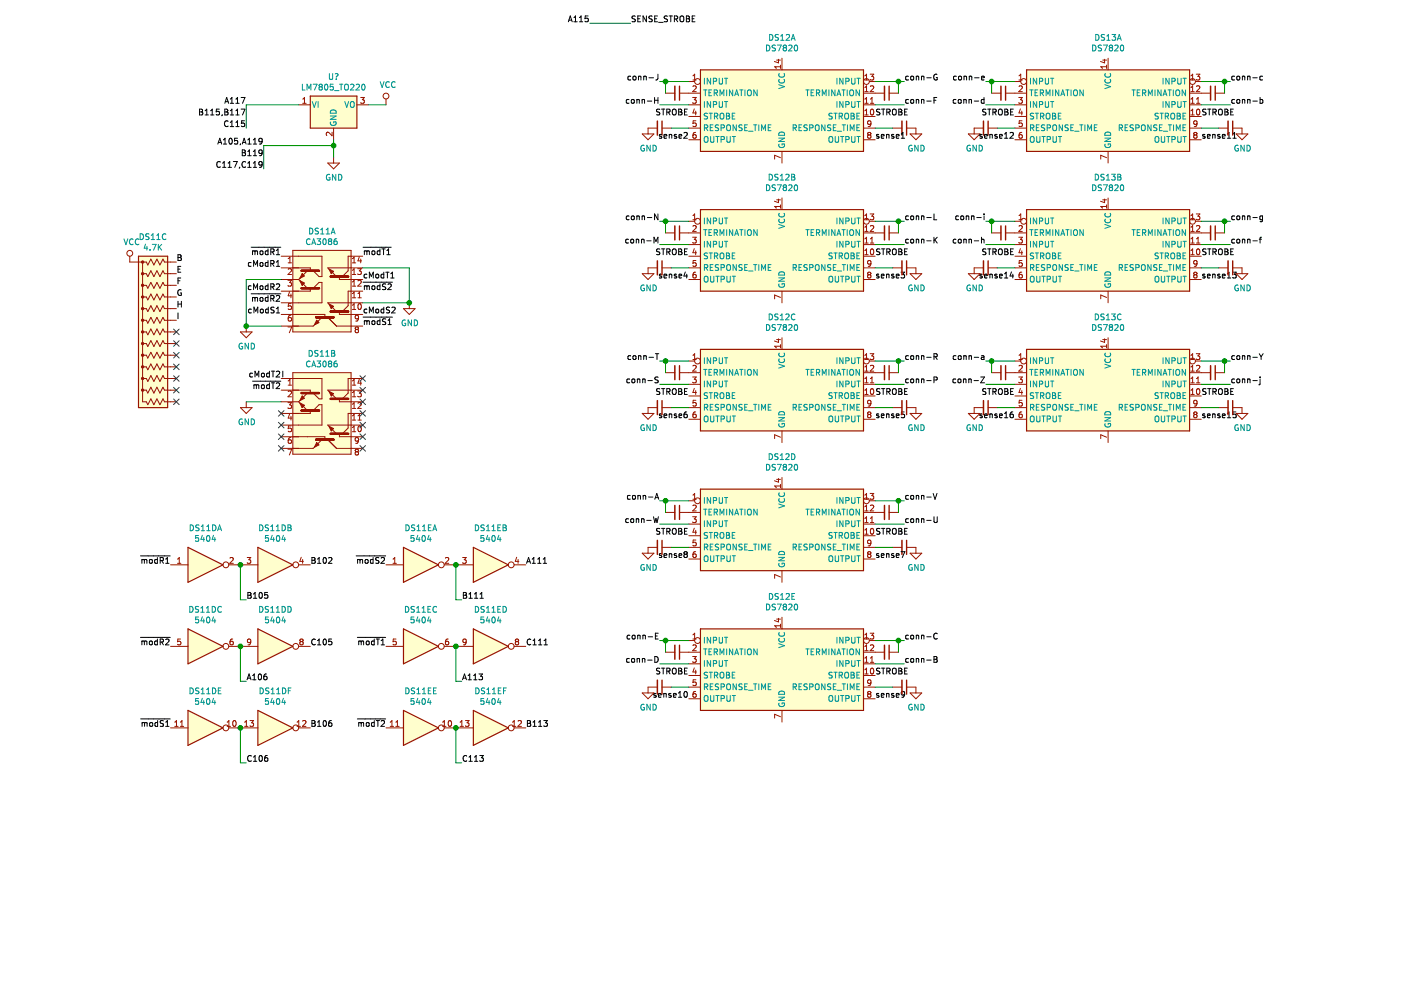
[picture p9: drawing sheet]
EESchema Schematic File Version 4
LIBS:schematic-cache
EELAYER 26 0
EELAYER END
$Descr USLetter 11000 8500
encoding utf-8
Sheet 9 9
Title ""
Date ""
Rev ""
Comp ""
Comment1 ""
Comment2 ""
Comment3 ""
Comment4 ""
$EndDescr
$Comp
L 74xx:74LS04 DS11D
U 1 1
P 1250 4850
F 0 "DS11D" H 1250 5167 50  0000 C CNN
F 1 "5404" H 1250 5076 50  0000 C CNN
F 2 "" H 1250 4850 50  0001 C CNN
F 3 "http://www.ti.com/lit/gpn/sn74LS04" H 1250 4850 50  0001 C CNN
	1    1250 4850
	1    0    0    -1  
$EndComp
$Comp
L 74xx:74LS04 DS11D
U 2 1
P 1850 4850
F 0 "DS11D" H 1850 5167 50  0000 C CNN
F 1 "5404" H 1850 5076 50  0000 C CNN
F 2 "" H 1850 4850 50  0001 C CNN
F 3 "http://www.ti.com/lit/gpn/sn74LS04" H 1850 4850 50  0001 C CNN
	2    1850 4850
	1    0    0    -1  
$EndComp
$Comp
L 74xx:74LS04 DS11D
U 3 1
P 1250 5550
F 0 "DS11D" H 1250 5867 50  0000 C CNN
F 1 "5404" H 1250 5776 50  0000 C CNN
F 2 "" H 1250 5550 50  0001 C CNN
F 3 "http://www.ti.com/lit/gpn/sn74LS04" H 1250 5550 50  0001 C CNN
	3    1250 5550
	1    0    0    -1  
$EndComp
$Comp
L 74xx:74LS04 DS11D
U 4 1
P 1850 5550
F 0 "DS11D" H 1850 5867 50  0000 C CNN
F 1 "5404" H 1850 5776 50  0000 C CNN
F 2 "" H 1850 5550 50  0001 C CNN
F 3 "http://www.ti.com/lit/gpn/sn74LS04" H 1850 5550 50  0001 C CNN
	4    1850 5550
	1    0    0    -1  
$EndComp
$Comp
L 74xx:74LS04 DS11D
U 5 1
P 1250 6250
F 0 "DS11D" H 1250 6567 50  0000 C CNN
F 1 "5404" H 1250 6476 50  0000 C CNN
F 2 "" H 1250 6250 50  0001 C CNN
F 3 "http://www.ti.com/lit/gpn/sn74LS04" H 1250 6250 50  0001 C CNN
	5    1250 6250
	1    0    0    -1  
$EndComp
$Comp
L 74xx:74LS04 DS11D
U 6 1
P 1850 6250
F 0 "DS11D" H 1850 6567 50  0000 C CNN
F 1 "5404" H 1850 6476 50  0000 C CNN
F 2 "" H 1850 6250 50  0001 C CNN
F 3 "http://www.ti.com/lit/gpn/sn74LS04" H 1850 6250 50  0001 C CNN
	6    1850 6250
	1    0    0    -1  
$EndComp
$Comp
L schematic-rescue:CA3086-ken-library DS11A
U 1 1
P 2300 2400
F 0 "DS11A" H 2250 2815 50  0000 C CNN
F 1 "CA3086" H 2250 2724 50  0000 C CNN
F 2 "" V 2150 2150 50  0001 C CIN
F 3 "~" V 2150 2300 50  0001 L CNN
	1    2300 2400
	1    0    0    -1  
$EndComp
$Comp
L schematic-rescue:CA3086-ken-library DS11B
U 1 1
P 2300 3450
F 0 "DS11B" H 2250 3865 50  0000 C CNN
F 1 "CA3086" H 2250 3774 50  0000 C CNN
F 2 "" V 2150 3200 50  0001 C CIN
F 3 "~" V 2150 3350 50  0001 L CNN
	1    2300 3450
	1    0    0    -1  
$EndComp
$Comp
L Device:R_Network13_US DS3A?
U 1 1
P 800 2850
AR Path="/5C3C84BC/5C5F8D77" Ref="DS3A?"  Part="1" 
AR Path="/5C5F5748/5C5F8D77" Ref="DS11C"  Part="1" 
F 0 "DS11C" V -17 2850 50  0000 C CNN
F 1 "4.7K" V 74  2850 50  0000 C CNN
F 2 "Resistor_THT:R_Array_SIP14" V 1575 2850 50  0001 C CNN
F 3 "http://www.vishay.com/docs/31509/csc.pdf" H 800 2850 50  0001 C CNN
	1    800  2850
	0    -1   1    0   
$EndComp
$Comp
L power:VCC #PWR?
U 1 1
P 600 2250
F 0 "#PWR?" H 600 2100 50  0001 C CNN
F 1 "VCC" H 617 2423 50  0000 C CNN
F 2 "" H 600 2250 50  0001 C CNN
F 3 "" H 600 2250 50  0001 C CNN
	1    600  2250
	1    0    0    -1  
$EndComp
Text Label 1000 2250 0    50   ~ 0
B
Text Label 1000 2350 0    50   ~ 0
E
Text Label 1000 2450 0    50   ~ 0
F
Text Label 1000 2550 0    50   ~ 0
G
Text Label 1000 2650 0    50   ~ 0
H
Text Label 1000 2750 0    50   ~ 0
I
$Comp
L 74xx:74LS04 DS11E
U 1 1
P 3100 4850
F 0 "DS11E" H 3100 5167 50  0000 C CNN
F 1 "5404" H 3100 5076 50  0000 C CNN
F 2 "" H 3100 4850 50  0001 C CNN
F 3 "http://www.ti.com/lit/gpn/sn74LS04" H 3100 4850 50  0001 C CNN
	1    3100 4850
	1    0    0    -1  
$EndComp
$Comp
L 74xx:74LS04 DS11E
U 2 1
P 3700 4850
F 0 "DS11E" H 3700 5167 50  0000 C CNN
F 1 "5404" H 3700 5076 50  0000 C CNN
F 2 "" H 3700 4850 50  0001 C CNN
F 3 "http://www.ti.com/lit/gpn/sn74LS04" H 3700 4850 50  0001 C CNN
	2    3700 4850
	1    0    0    -1  
$EndComp
$Comp
L 74xx:74LS04 DS11E
U 3 1
P 3100 5550
F 0 "DS11E" H 3100 5867 50  0000 C CNN
F 1 "5404" H 3100 5776 50  0000 C CNN
F 2 "" H 3100 5550 50  0001 C CNN
F 3 "http://www.ti.com/lit/gpn/sn74LS04" H 3100 5550 50  0001 C CNN
	3    3100 5550
	1    0    0    -1  
$EndComp
$Comp
L 74xx:74LS04 DS11E
U 4 1
P 3700 5550
F 0 "DS11E" H 3700 5867 50  0000 C CNN
F 1 "5404" H 3700 5776 50  0000 C CNN
F 2 "" H 3700 5550 50  0001 C CNN
F 3 "http://www.ti.com/lit/gpn/sn74LS04" H 3700 5550 50  0001 C CNN
	4    3700 5550
	1    0    0    -1  
$EndComp
$Comp
L 74xx:74LS04 DS11E
U 5 1
P 3100 6250
F 0 "DS11E" H 3100 6567 50  0000 C CNN
F 1 "5404" H 3100 6476 50  0000 C CNN
F 2 "" H 3100 6250 50  0001 C CNN
F 3 "http://www.ti.com/lit/gpn/sn74LS04" H 3100 6250 50  0001 C CNN
	5    3100 6250
	1    0    0    -1  
$EndComp
$Comp
L 74xx:74LS04 DS11E
U 6 1
P 3700 6250
F 0 "DS11E" H 3700 6567 50  0000 C CNN
F 1 "5404" H 3700 6476 50  0000 C CNN
F 2 "" H 3700 6250 50  0001 C CNN
F 3 "http://www.ti.com/lit/gpn/sn74LS04" H 3700 6250 50  0001 C CNN
	6    3700 6250
	1    0    0    -1  
$EndComp
$Comp
L Interface_LineDriver:DS7820 DS12A
U 1 1
P 6200 900
F 0 "DS12A" H 6200 1478 50  0000 C CNN
F 1 "DS7820" H 6200 1387 50  0000 C CNN
F 2 "Package_DIP:DIP-14_W7.62mm" H 6200 300 50  0001 C CNN
F 3 "http://pdf1.alldatasheet.com/datasheet-pdf/view/942427/NSC/DS7820.html" H 3950 1180 50  0001 C CNN
	1    6200 900 
	1    0    0    -1  
$EndComp
$Comp
L Interface_LineDriver:DS7820 DS12B
U 1 1
P 6200 2100
F 0 "DS12B" H 6200 2678 50  0000 C CNN
F 1 "DS7820" H 6200 2587 50  0000 C CNN
F 2 "Package_DIP:DIP-14_W7.62mm" H 6200 1500 50  0001 C CNN
F 3 "http://pdf1.alldatasheet.com/datasheet-pdf/view/942427/NSC/DS7820.html" H 3950 2380 50  0001 C CNN
	1    6200 2100
	1    0    0    -1  
$EndComp
$Comp
L Interface_LineDriver:DS7820 DS12C
U 1 1
P 6200 3300
F 0 "DS12C" H 6200 3878 50  0000 C CNN
F 1 "DS7820" H 6200 3787 50  0000 C CNN
F 2 "Package_DIP:DIP-14_W7.62mm" H 6200 2700 50  0001 C CNN
F 3 "http://pdf1.alldatasheet.com/datasheet-pdf/view/942427/NSC/DS7820.html" H 3950 3580 50  0001 C CNN
	1    6200 3300
	1    0    0    -1  
$EndComp
$Comp
L Interface_LineDriver:DS7820 DS12D
U 1 1
P 6200 4500
F 0 "DS12D" H 6200 5078 50  0000 C CNN
F 1 "DS7820" H 6200 4987 50  0000 C CNN
F 2 "Package_DIP:DIP-14_W7.62mm" H 6200 3900 50  0001 C CNN
F 3 "http://pdf1.alldatasheet.com/datasheet-pdf/view/942427/NSC/DS7820.html" H 3950 4780 50  0001 C CNN
	1    6200 4500
	1    0    0    -1  
$EndComp
$Comp
L Interface_LineDriver:DS7820 DS12E
U 1 1
P 6200 5700
F 0 "DS12E" H 6200 6278 50  0000 C CNN
F 1 "DS7820" H 6200 6187 50  0000 C CNN
F 2 "Package_DIP:DIP-14_W7.62mm" H 6200 5100 50  0001 C CNN
F 3 "http://pdf1.alldatasheet.com/datasheet-pdf/view/942427/NSC/DS7820.html" H 3950 5980 50  0001 C CNN
	1    6200 5700
	1    0    0    -1  
$EndComp
$Comp
L Interface_LineDriver:DS7820 DS13A
U 1 1
P 9000 900
F 0 "DS13A" H 9000 1478 50  0000 C CNN
F 1 "DS7820" H 9000 1387 50  0000 C CNN
F 2 "Package_DIP:DIP-14_W7.62mm" H 9000 300 50  0001 C CNN
F 3 "http://pdf1.alldatasheet.com/datasheet-pdf/view/942427/NSC/DS7820.html" H 6750 1180 50  0001 C CNN
	1    9000 900 
	1    0    0    -1  
$EndComp
$Comp
L Interface_LineDriver:DS7820 DS13B
U 1 1
P 9000 2100
F 0 "DS13B" H 9000 2678 50  0000 C CNN
F 1 "DS7820" H 9000 2587 50  0000 C CNN
F 2 "Package_DIP:DIP-14_W7.62mm" H 9000 1500 50  0001 C CNN
F 3 "http://pdf1.alldatasheet.com/datasheet-pdf/view/942427/NSC/DS7820.html" H 6750 2380 50  0001 C CNN
	1    9000 2100
	1    0    0    -1  
$EndComp
$Comp
L Interface_LineDriver:DS7820 DS13C
U 1 1
P 9000 3300
F 0 "DS13C" H 9000 3878 50  0000 C CNN
F 1 "DS7820" H 9000 3787 50  0000 C CNN
F 2 "Package_DIP:DIP-14_W7.62mm" H 9000 2700 50  0001 C CNN
F 3 "http://pdf1.alldatasheet.com/datasheet-pdf/view/942427/NSC/DS7820.html" H 6750 3580 50  0001 C CNN
	1    9000 3300
	1    0    0    -1  
$EndComp
$Comp
L power:GND #PWR?
U 1 1
P 1600 3450
F 0 "#PWR?" H 1600 3200 50  0001 C CNN
F 1 "GND" H 1605 3277 50  0000 C CNN
F 2 "" H 1600 3450 50  0001 C CNN
F 3 "" H 1600 3450 50  0001 C CNN
	1    1600 3450
	1    0    0    -1  
$EndComp
Wire Wire Line
	1600 3450 1900 3450
$Comp
L power:GND #PWR?
U 1 1
P 1600 2800
F 0 "#PWR?" H 1600 2550 50  0001 C CNN
F 1 "GND" H 1605 2627 50  0000 C CNN
F 2 "" H 1600 2800 50  0001 C CNN
F 3 "" H 1600 2800 50  0001 C CNN
	1    1600 2800
	1    0    0    -1  
$EndComp
Wire Wire Line
	1600 2800 1900 2800
Wire Wire Line
	1600 2800 1600 2400
Wire Wire Line
	1600 2400 1900 2400
Connection ~ 1600 2800
$Comp
L power:GND #PWR?
U 1 1
P 3000 2600
F 0 "#PWR?" H 3000 2350 50  0001 C CNN
F 1 "GND" H 3005 2427 50  0000 C CNN
F 2 "" H 3000 2600 50  0001 C CNN
F 3 "" H 3000 2600 50  0001 C CNN
	1    3000 2600
	1    0    0    -1  
$EndComp
Wire Wire Line
	2600 2600 3000 2600
Wire Wire Line
	3000 2600 3000 2300
Wire Wire Line
	3000 2300 2600 2300
Connection ~ 3000 2600
$Comp
L Device:C_Small C?
U 1 1
P 5300 800
F 0 "C?" V 5071 800 50  0001 C CNN
F 1 "C_Small" V 5162 800 50  0001 C CNN
F 2 "" H 5300 800 50  0001 C CNN
F 3 "~" H 5300 800 50  0001 C CNN
	1    5300 800 
	0    1    1    0   
$EndComp
$Comp
L Device:C_Small C?
U 1 1
P 7100 800
F 0 "C?" V 6871 800 50  0001 C CNN
F 1 "C_Small" V 6962 800 50  0001 C CNN
F 2 "" H 7100 800 50  0001 C CNN
F 3 "~" H 7100 800 50  0001 C CNN
	1    7100 800 
	0    1    1    0   
$EndComp
$Comp
L Device:C_Small C?
U 1 1
P 5150 1100
F 0 "C?" V 4921 1100 50  0001 C CNN
F 1 "C_Small" V 5012 1100 50  0001 C CNN
F 2 "" H 5150 1100 50  0001 C CNN
F 3 "~" H 5150 1100 50  0001 C CNN
	1    5150 1100
	0    1    1    0   
$EndComp
$Comp
L power:GND #PWR?
U 1 1
P 5050 1100
F 0 "#PWR?" H 5050 850 50  0001 C CNN
F 1 "GND" H 5055 927 50  0000 C CNN
F 2 "" H 5050 1100 50  0001 C CNN
F 3 "" H 5050 1100 50  0001 C CNN
	1    5050 1100
	1    0    0    -1  
$EndComp
Wire Wire Line
	5200 800  5200 700 
Wire Wire Line
	5200 700  5400 700 
Wire Wire Line
	5200 700  5150 700 
Connection ~ 5200 700 
Wire Wire Line
	7000 700  7200 700 
Wire Wire Line
	7200 800  7200 700 
Connection ~ 7200 700 
Wire Wire Line
	7200 700  7250 700 
Wire Wire Line
	5400 900  5150 900 
Wire Wire Line
	7000 900  7250 900 
Text Label 7000 1000 0    50   ~ 0
STROBE
Text Label 5400 1000 2    50   ~ 0
STROBE
$Comp
L Device:C_Small C?
U 1 1
P 7250 1100
F 0 "C?" V 7021 1100 50  0001 C CNN
F 1 "C_Small" V 7112 1100 50  0001 C CNN
F 2 "" H 7250 1100 50  0001 C CNN
F 3 "~" H 7250 1100 50  0001 C CNN
	1    7250 1100
	0    1    1    0   
$EndComp
$Comp
L power:GND #PWR?
U 1 1
P 7350 1100
F 0 "#PWR?" H 7350 850 50  0001 C CNN
F 1 "GND" H 7355 927 50  0000 C CNN
F 2 "" H 7350 1100 50  0001 C CNN
F 3 "" H 7350 1100 50  0001 C CNN
	1    7350 1100
	1    0    0    -1  
$EndComp
Text Label 5150 700  2    50   ~ 0
conn-J
Text Label 5150 900  2    50   ~ 0
conn-H
Text Label 7250 700  0    50   ~ 0
conn-G
Text Label 7250 900  0    50   ~ 0
conn-F
Wire Wire Line
	4550 200  4900 200 
Text Label 4550 200  2    50   ~ 0
A115
Text Label 4900 200  0    50   ~ 0
SENSE_STROBE
Text Label 7000 1200 0    50   ~ 0
sense1
Wire Wire Line
	7000 1100 7150 1100
Wire Wire Line
	5400 1100 5250 1100
NoConn ~ 1000 2850
NoConn ~ 1000 2950
NoConn ~ 1000 3050
NoConn ~ 1000 3150
NoConn ~ 1000 3250
NoConn ~ 1000 3350
NoConn ~ 1000 3450
Text Label 950  4850 2    50   ~ 0
~modR1~
Text Label 1600 5150 0    50   ~ 0
B105
Connection ~ 1550 4850
Wire Wire Line
	1550 4850 1550 5150
Wire Wire Line
	1550 5150 1600 5150
Text Label 2150 4850 0    50   ~ 0
B102
Text Label 1600 5850 0    50   ~ 0
A106
Wire Wire Line
	1550 5550 1550 5850
Wire Wire Line
	1550 5850 1600 5850
Connection ~ 1550 5550
Text Label 2150 5550 0    50   ~ 0
C105
Text Label 950  5550 2    50   ~ 0
~modR2~
Text Label 950  6250 2    50   ~ 0
~modS1~
Text Label 1600 6550 0    50   ~ 0
C106
Wire Wire Line
	1550 6250 1550 6550
Wire Wire Line
	1550 6550 1600 6550
Connection ~ 1550 6250
Text Label 2150 6250 0    50   ~ 0
B106
Text Label 3450 5850 0    50   ~ 0
A113
Wire Wire Line
	3400 5550 3400 5850
Wire Wire Line
	3400 5850 3450 5850
Connection ~ 3400 5550
Text Label 3450 5150 0    50   ~ 0
B111
Wire Wire Line
	3400 4850 3400 5150
Wire Wire Line
	3400 5150 3450 5150
Connection ~ 3400 4850
Text Label 2800 4850 2    50   ~ 0
~modS2~
Text Label 2800 5550 2    50   ~ 0
~modT1~
Text Label 2800 6250 2    50   ~ 0
~modT2~
Text Label 4000 4850 0    50   ~ 0
A111
Text Label 4000 5550 0    50   ~ 0
C111
Text Label 4000 6250 0    50   ~ 0
B113
Text Label 3450 6550 0    50   ~ 0
C113
Wire Wire Line
	3400 6250 3400 6550
Wire Wire Line
	3400 6550 3450 6550
Connection ~ 3400 6250
Text Label 1900 2200 2    50   ~ 0
~modR1~
Text Label 1900 2600 2    50   ~ 0
~modR2~
Text Label 2600 2700 0    50   ~ 0
cModS2
Text Label 2600 2200 0    50   ~ 0
~modT1~
Text Label 2600 2500 0    50   ~ 0
~modS2~
NoConn ~ 1900 3550
NoConn ~ 1900 3650
NoConn ~ 1900 3750
NoConn ~ 1900 3850
NoConn ~ 2600 3850
NoConn ~ 2600 3750
NoConn ~ 2600 3650
NoConn ~ 2600 3550
NoConn ~ 2600 3450
NoConn ~ 2600 3350
NoConn ~ 2600 3250
Text Label 1900 3250 0    50   ~ 0
I
$Comp
L Regulator_Linear:LM7805_TO220 U?
U 1 1
P 2350 900
F 0 "U?" H 2350 1142 50  0000 C CNN
F 1 "LM7805_TO220" H 2350 1051 50  0000 C CNN
F 2 "Package_TO_SOT_THT:TO-220-3_Vertical" H 2350 1125 50  0001 C CIN
F 3 "http://www.fairchildsemi.com/ds/LM/LM7805.pdf" H 2350 850 50  0001 C CNN
	1    2350 900 
	1    0    0    -1  
$EndComp
$Comp
L power:GND #PWR?
U 1 1
P 2350 1350
F 0 "#PWR?" H 2350 1100 50  0001 C CNN
F 1 "GND" H 2355 1177 50  0000 C CNN
F 2 "" H 2350 1350 50  0001 C CNN
F 3 "" H 2350 1350 50  0001 C CNN
	1    2350 1350
	1    0    0    -1  
$EndComp
$Comp
L power:VCC #PWR?
U 1 1
P 2800 900
F 0 "#PWR?" H 2800 750 50  0001 C CNN
F 1 "VCC" H 2817 1073 50  0000 C CNN
F 2 "" H 2800 900 50  0001 C CNN
F 3 "" H 2800 900 50  0001 C CNN
	1    2800 900 
	1    0    0    -1  
$EndComp
Wire Wire Line
	2650 900  2800 900 
Text Label 1600 900  2    50   ~ 0
A117
Text Label 1600 1100 2    50   ~ 0
C115
Wire Wire Line
	2050 900  1600 900 
Wire Wire Line
	2350 1350 2350 1250
Text Label 1750 1250 2    50   ~ 0
A105,A119
Text Label 1900 2300 2    50   ~ 0
cModR1
Text Label 1900 2500 2    50   ~ 0
cModR2
Text Label 1900 2700 2    50   ~ 0
cModS1
Text Label 2600 2400 0    50   ~ 0
cModT1
Text Label 2600 2800 0    50   ~ 0
~modS1~
Text Label 1900 3250 2    50   ~ 0
cModT2
Text Label 1900 3350 2    50   ~ 0
~modT2~
Text Label 8200 3600 2    50   ~ 0
sense16
Text Label 9800 3600 0    50   ~ 0
sense15
Text Label 8200 2400 2    50   ~ 0
sense14
Text Label 9800 2400 0    50   ~ 0
sense13
Text Label 9800 1200 0    50   ~ 0
sense11
Text Label 7000 6000 0    50   ~ 0
sense9
Text Label 7000 2400 0    50   ~ 0
sense3
Text Label 5400 2400 2    50   ~ 0
sense4
Text Label 7000 3600 0    50   ~ 0
sense5
Text Label 5400 4800 2    50   ~ 0
sense8
$Comp
L Device:C_Small C?
U 1 1
P 5300 2000
F 0 "C?" V 5071 2000 50  0001 C CNN
F 1 "C_Small" V 5162 2000 50  0001 C CNN
F 2 "" H 5300 2000 50  0001 C CNN
F 3 "~" H 5300 2000 50  0001 C CNN
	1    5300 2000
	0    1    1    0   
$EndComp
$Comp
L Device:C_Small C?
U 1 1
P 5150 2300
F 0 "C?" V 4921 2300 50  0001 C CNN
F 1 "C_Small" V 5012 2300 50  0001 C CNN
F 2 "" H 5150 2300 50  0001 C CNN
F 3 "~" H 5150 2300 50  0001 C CNN
	1    5150 2300
	0    1    1    0   
$EndComp
$Comp
L power:GND #PWR?
U 1 1
P 5050 2300
F 0 "#PWR?" H 5050 2050 50  0001 C CNN
F 1 "GND" H 5055 2127 50  0000 C CNN
F 2 "" H 5050 2300 50  0001 C CNN
F 3 "" H 5050 2300 50  0001 C CNN
	1    5050 2300
	1    0    0    -1  
$EndComp
Wire Wire Line
	5200 2000 5200 1900
Wire Wire Line
	5200 1900 5400 1900
Wire Wire Line
	5200 1900 5150 1900
Connection ~ 5200 1900
Wire Wire Line
	5400 2100 5150 2100
Text Label 5400 2200 2    50   ~ 0
STROBE
Text Label 5150 1900 2    50   ~ 0
conn-N
Text Label 5150 2100 2    50   ~ 0
conn-M
Wire Wire Line
	5400 2300 5250 2300
$Comp
L Device:C_Small C?
U 1 1
P 8100 800
F 0 "C?" V 7871 800 50  0001 C CNN
F 1 "C_Small" V 7962 800 50  0001 C CNN
F 2 "" H 8100 800 50  0001 C CNN
F 3 "~" H 8100 800 50  0001 C CNN
	1    8100 800 
	0    1    1    0   
$EndComp
$Comp
L Device:C_Small C?
U 1 1
P 7950 1100
F 0 "C?" V 7721 1100 50  0001 C CNN
F 1 "C_Small" V 7812 1100 50  0001 C CNN
F 2 "" H 7950 1100 50  0001 C CNN
F 3 "~" H 7950 1100 50  0001 C CNN
	1    7950 1100
	0    1    1    0   
$EndComp
$Comp
L power:GND #PWR?
U 1 1
P 7850 1100
F 0 "#PWR?" H 7850 850 50  0001 C CNN
F 1 "GND" H 7855 927 50  0000 C CNN
F 2 "" H 7850 1100 50  0001 C CNN
F 3 "" H 7850 1100 50  0001 C CNN
	1    7850 1100
	1    0    0    -1  
$EndComp
Wire Wire Line
	8000 800  8000 700 
Wire Wire Line
	8000 700  8200 700 
Wire Wire Line
	8000 700  7950 700 
Connection ~ 8000 700 
Wire Wire Line
	8200 900  7950 900 
Text Label 8200 1000 2    50   ~ 0
STROBE
Text Label 7950 700  2    50   ~ 0
conn-e
Text Label 7950 900  2    50   ~ 0
conn-d
Wire Wire Line
	8200 1100 8050 1100
Text Label 5400 3600 2    50   ~ 0
sense6
$Comp
L Device:C_Small C?
U 1 1
P 5300 3200
F 0 "C?" V 5071 3200 50  0001 C CNN
F 1 "C_Small" V 5162 3200 50  0001 C CNN
F 2 "" H 5300 3200 50  0001 C CNN
F 3 "~" H 5300 3200 50  0001 C CNN
	1    5300 3200
	0    1    1    0   
$EndComp
$Comp
L Device:C_Small C?
U 1 1
P 5150 3500
F 0 "C?" V 4921 3500 50  0001 C CNN
F 1 "C_Small" V 5012 3500 50  0001 C CNN
F 2 "" H 5150 3500 50  0001 C CNN
F 3 "~" H 5150 3500 50  0001 C CNN
	1    5150 3500
	0    1    1    0   
$EndComp
$Comp
L power:GND #PWR?
U 1 1
P 5050 3500
F 0 "#PWR?" H 5050 3250 50  0001 C CNN
F 1 "GND" H 5055 3327 50  0000 C CNN
F 2 "" H 5050 3500 50  0001 C CNN
F 3 "" H 5050 3500 50  0001 C CNN
	1    5050 3500
	1    0    0    -1  
$EndComp
Wire Wire Line
	5200 3200 5200 3100
Wire Wire Line
	5200 3100 5400 3100
Wire Wire Line
	5200 3100 5150 3100
Connection ~ 5200 3100
Wire Wire Line
	5400 3300 5150 3300
Text Label 5400 3400 2    50   ~ 0
STROBE
Text Label 5150 3100 2    50   ~ 0
conn-T
Text Label 5150 3300 2    50   ~ 0
conn-S
Wire Wire Line
	5400 3500 5250 3500
$Comp
L Device:C_Small C?
U 1 1
P 5300 4400
F 0 "C?" V 5071 4400 50  0001 C CNN
F 1 "C_Small" V 5162 4400 50  0001 C CNN
F 2 "" H 5300 4400 50  0001 C CNN
F 3 "~" H 5300 4400 50  0001 C CNN
	1    5300 4400
	0    1    1    0   
$EndComp
$Comp
L Device:C_Small C?
U 1 1
P 5150 4700
F 0 "C?" V 4921 4700 50  0001 C CNN
F 1 "C_Small" V 5012 4700 50  0001 C CNN
F 2 "" H 5150 4700 50  0001 C CNN
F 3 "~" H 5150 4700 50  0001 C CNN
	1    5150 4700
	0    1    1    0   
$EndComp
$Comp
L power:GND #PWR?
U 1 1
P 5050 4700
F 0 "#PWR?" H 5050 4450 50  0001 C CNN
F 1 "GND" H 5055 4527 50  0000 C CNN
F 2 "" H 5050 4700 50  0001 C CNN
F 3 "" H 5050 4700 50  0001 C CNN
	1    5050 4700
	1    0    0    -1  
$EndComp
Wire Wire Line
	5200 4400 5200 4300
Wire Wire Line
	5200 4300 5400 4300
Wire Wire Line
	5200 4300 5150 4300
Connection ~ 5200 4300
Wire Wire Line
	5400 4500 5150 4500
Text Label 5400 4600 2    50   ~ 0
STROBE
Text Label 5150 4300 2    50   ~ 0
conn-A
Text Label 5150 4500 2    50   ~ 0
conn-W
Wire Wire Line
	5400 4700 5250 4700
Text Label 5400 6000 2    50   ~ 0
sense10
$Comp
L Device:C_Small C?
U 1 1
P 5300 5600
F 0 "C?" V 5071 5600 50  0001 C CNN
F 1 "C_Small" V 5162 5600 50  0001 C CNN
F 2 "" H 5300 5600 50  0001 C CNN
F 3 "~" H 5300 5600 50  0001 C CNN
	1    5300 5600
	0    1    1    0   
$EndComp
$Comp
L Device:C_Small C?
U 1 1
P 5150 5900
F 0 "C?" V 4921 5900 50  0001 C CNN
F 1 "C_Small" V 5012 5900 50  0001 C CNN
F 2 "" H 5150 5900 50  0001 C CNN
F 3 "~" H 5150 5900 50  0001 C CNN
	1    5150 5900
	0    1    1    0   
$EndComp
$Comp
L power:GND #PWR?
U 1 1
P 5050 5900
F 0 "#PWR?" H 5050 5650 50  0001 C CNN
F 1 "GND" H 5055 5727 50  0000 C CNN
F 2 "" H 5050 5900 50  0001 C CNN
F 3 "" H 5050 5900 50  0001 C CNN
	1    5050 5900
	1    0    0    -1  
$EndComp
Wire Wire Line
	5200 5600 5200 5500
Wire Wire Line
	5200 5500 5400 5500
Wire Wire Line
	5200 5500 5150 5500
Connection ~ 5200 5500
Wire Wire Line
	5400 5700 5150 5700
Text Label 5400 5800 2    50   ~ 0
STROBE
Text Label 5150 5500 2    50   ~ 0
conn-E
Text Label 5150 5700 2    50   ~ 0
conn-D
Wire Wire Line
	5400 5900 5250 5900
$Comp
L Device:C_Small C?
U 1 1
P 7100 2000
F 0 "C?" V 6871 2000 50  0001 C CNN
F 1 "C_Small" V 6962 2000 50  0001 C CNN
F 2 "" H 7100 2000 50  0001 C CNN
F 3 "~" H 7100 2000 50  0001 C CNN
	1    7100 2000
	0    1    1    0   
$EndComp
Wire Wire Line
	7000 1900 7200 1900
Wire Wire Line
	7200 2000 7200 1900
Connection ~ 7200 1900
Wire Wire Line
	7200 1900 7250 1900
Wire Wire Line
	7000 2100 7250 2100
Text Label 7000 2200 0    50   ~ 0
STROBE
$Comp
L Device:C_Small C?
U 1 1
P 7250 2300
F 0 "C?" V 7021 2300 50  0001 C CNN
F 1 "C_Small" V 7112 2300 50  0001 C CNN
F 2 "" H 7250 2300 50  0001 C CNN
F 3 "~" H 7250 2300 50  0001 C CNN
	1    7250 2300
	0    1    1    0   
$EndComp
$Comp
L power:GND #PWR?
U 1 1
P 7350 2300
F 0 "#PWR?" H 7350 2050 50  0001 C CNN
F 1 "GND" H 7355 2127 50  0000 C CNN
F 2 "" H 7350 2300 50  0001 C CNN
F 3 "" H 7350 2300 50  0001 C CNN
	1    7350 2300
	1    0    0    -1  
$EndComp
Text Label 7250 1900 0    50   ~ 0
conn-L
Text Label 7250 2100 0    50   ~ 0
conn-K
Wire Wire Line
	7000 2300 7150 2300
$Comp
L Device:C_Small C?
U 1 1
P 8100 2000
F 0 "C?" V 7871 2000 50  0001 C CNN
F 1 "C_Small" V 7962 2000 50  0001 C CNN
F 2 "" H 8100 2000 50  0001 C CNN
F 3 "~" H 8100 2000 50  0001 C CNN
	1    8100 2000
	0    1    1    0   
$EndComp
$Comp
L Device:C_Small C?
U 1 1
P 7950 2300
F 0 "C?" V 7721 2300 50  0001 C CNN
F 1 "C_Small" V 7812 2300 50  0001 C CNN
F 2 "" H 7950 2300 50  0001 C CNN
F 3 "~" H 7950 2300 50  0001 C CNN
	1    7950 2300
	0    1    1    0   
$EndComp
$Comp
L power:GND #PWR?
U 1 1
P 7850 2300
F 0 "#PWR?" H 7850 2050 50  0001 C CNN
F 1 "GND" H 7855 2127 50  0000 C CNN
F 2 "" H 7850 2300 50  0001 C CNN
F 3 "" H 7850 2300 50  0001 C CNN
	1    7850 2300
	1    0    0    -1  
$EndComp
Wire Wire Line
	8000 2000 8000 1900
Wire Wire Line
	8000 1900 8200 1900
Wire Wire Line
	8000 1900 7950 1900
Connection ~ 8000 1900
Wire Wire Line
	8200 2100 7950 2100
Text Label 8200 2200 2    50   ~ 0
STROBE
Text Label 7950 1900 2    50   ~ 0
conn-i
Text Label 7950 2100 2    50   ~ 0
conn-h
Wire Wire Line
	8200 2300 8050 2300
$Comp
L Device:C_Small C?
U 1 1
P 7100 3200
F 0 "C?" V 6871 3200 50  0001 C CNN
F 1 "C_Small" V 6962 3200 50  0001 C CNN
F 2 "" H 7100 3200 50  0001 C CNN
F 3 "~" H 7100 3200 50  0001 C CNN
	1    7100 3200
	0    1    1    0   
$EndComp
Wire Wire Line
	7000 3100 7200 3100
Wire Wire Line
	7200 3200 7200 3100
Connection ~ 7200 3100
Wire Wire Line
	7200 3100 7250 3100
Wire Wire Line
	7000 3300 7250 3300
Text Label 7000 3400 0    50   ~ 0
STROBE
$Comp
L Device:C_Small C?
U 1 1
P 7250 3500
F 0 "C?" V 7021 3500 50  0001 C CNN
F 1 "C_Small" V 7112 3500 50  0001 C CNN
F 2 "" H 7250 3500 50  0001 C CNN
F 3 "~" H 7250 3500 50  0001 C CNN
	1    7250 3500
	0    1    1    0   
$EndComp
$Comp
L power:GND #PWR?
U 1 1
P 7350 3500
F 0 "#PWR?" H 7350 3250 50  0001 C CNN
F 1 "GND" H 7355 3327 50  0000 C CNN
F 2 "" H 7350 3500 50  0001 C CNN
F 3 "" H 7350 3500 50  0001 C CNN
	1    7350 3500
	1    0    0    -1  
$EndComp
Text Label 7250 3100 0    50   ~ 0
conn-R
Text Label 7250 3300 0    50   ~ 0
conn-P
Wire Wire Line
	7000 3500 7150 3500
$Comp
L Device:C_Small C?
U 1 1
P 8100 3200
F 0 "C?" V 7871 3200 50  0001 C CNN
F 1 "C_Small" V 7962 3200 50  0001 C CNN
F 2 "" H 8100 3200 50  0001 C CNN
F 3 "~" H 8100 3200 50  0001 C CNN
	1    8100 3200
	0    1    1    0   
$EndComp
$Comp
L Device:C_Small C?
U 1 1
P 7950 3500
F 0 "C?" V 7721 3500 50  0001 C CNN
F 1 "C_Small" V 7812 3500 50  0001 C CNN
F 2 "" H 7950 3500 50  0001 C CNN
F 3 "~" H 7950 3500 50  0001 C CNN
	1    7950 3500
	0    1    1    0   
$EndComp
$Comp
L power:GND #PWR?
U 1 1
P 7850 3500
F 0 "#PWR?" H 7850 3250 50  0001 C CNN
F 1 "GND" H 7855 3327 50  0000 C CNN
F 2 "" H 7850 3500 50  0001 C CNN
F 3 "" H 7850 3500 50  0001 C CNN
	1    7850 3500
	1    0    0    -1  
$EndComp
Wire Wire Line
	8000 3200 8000 3100
Wire Wire Line
	8000 3100 8200 3100
Wire Wire Line
	8000 3100 7950 3100
Connection ~ 8000 3100
Wire Wire Line
	8200 3300 7950 3300
Text Label 8200 3400 2    50   ~ 0
STROBE
Text Label 7950 3100 2    50   ~ 0
conn-a
Text Label 7950 3300 2    50   ~ 0
conn-Z
Wire Wire Line
	8200 3500 8050 3500
$Comp
L Device:C_Small C?
U 1 1
P 9900 3200
F 0 "C?" V 9671 3200 50  0001 C CNN
F 1 "C_Small" V 9762 3200 50  0001 C CNN
F 2 "" H 9900 3200 50  0001 C CNN
F 3 "~" H 9900 3200 50  0001 C CNN
	1    9900 3200
	0    1    1    0   
$EndComp
Wire Wire Line
	9800 3100 10000 3100
Wire Wire Line
	10000 3200 10000 3100
Connection ~ 10000 3100
Wire Wire Line
	10000 3100 10050 3100
Wire Wire Line
	9800 3300 10050 3300
Text Label 9800 3400 0    50   ~ 0
STROBE
$Comp
L Device:C_Small C?
U 1 1
P 10050 3500
F 0 "C?" V 9821 3500 50  0001 C CNN
F 1 "C_Small" V 9912 3500 50  0001 C CNN
F 2 "" H 10050 3500 50  0001 C CNN
F 3 "~" H 10050 3500 50  0001 C CNN
	1    10050 3500
	0    1    1    0   
$EndComp
$Comp
L power:GND #PWR?
U 1 1
P 10150 3500
F 0 "#PWR?" H 10150 3250 50  0001 C CNN
F 1 "GND" H 10155 3327 50  0000 C CNN
F 2 "" H 10150 3500 50  0001 C CNN
F 3 "" H 10150 3500 50  0001 C CNN
	1    10150 3500
	1    0    0    -1  
$EndComp
Text Label 10050 3100 0    50   ~ 0
conn-Y
Text Label 10050 3300 0    50   ~ 0
conn-j
Wire Wire Line
	9800 3500 9950 3500
$Comp
L Device:C_Small C?
U 1 1
P 9900 2000
F 0 "C?" V 9671 2000 50  0001 C CNN
F 1 "C_Small" V 9762 2000 50  0001 C CNN
F 2 "" H 9900 2000 50  0001 C CNN
F 3 "~" H 9900 2000 50  0001 C CNN
	1    9900 2000
	0    1    1    0   
$EndComp
Wire Wire Line
	9800 1900 10000 1900
Wire Wire Line
	10000 2000 10000 1900
Connection ~ 10000 1900
Wire Wire Line
	10000 1900 10050 1900
Wire Wire Line
	9800 2100 10050 2100
Text Label 9800 2200 0    50   ~ 0
STROBE
$Comp
L Device:C_Small C?
U 1 1
P 10050 2300
F 0 "C?" V 9821 2300 50  0001 C CNN
F 1 "C_Small" V 9912 2300 50  0001 C CNN
F 2 "" H 10050 2300 50  0001 C CNN
F 3 "~" H 10050 2300 50  0001 C CNN
	1    10050 2300
	0    1    1    0   
$EndComp
$Comp
L power:GND #PWR?
U 1 1
P 10150 2300
F 0 "#PWR?" H 10150 2050 50  0001 C CNN
F 1 "GND" H 10155 2127 50  0000 C CNN
F 2 "" H 10150 2300 50  0001 C CNN
F 3 "" H 10150 2300 50  0001 C CNN
	1    10150 2300
	1    0    0    -1  
$EndComp
Text Label 10050 1900 0    50   ~ 0
conn-g
Text Label 10050 2100 0    50   ~ 0
conn-f
Wire Wire Line
	9800 2300 9950 2300
$Comp
L Device:C_Small C?
U 1 1
P 9900 800
F 0 "C?" V 9671 800 50  0001 C CNN
F 1 "C_Small" V 9762 800 50  0001 C CNN
F 2 "" H 9900 800 50  0001 C CNN
F 3 "~" H 9900 800 50  0001 C CNN
	1    9900 800 
	0    1    1    0   
$EndComp
Wire Wire Line
	9800 700  10000 700 
Wire Wire Line
	10000 800  10000 700 
Connection ~ 10000 700 
Wire Wire Line
	10000 700  10050 700 
Wire Wire Line
	9800 900  10050 900 
Text Label 9800 1000 0    50   ~ 0
STROBE
$Comp
L Device:C_Small C?
U 1 1
P 10050 1100
F 0 "C?" V 9821 1100 50  0001 C CNN
F 1 "C_Small" V 9912 1100 50  0001 C CNN
F 2 "" H 10050 1100 50  0001 C CNN
F 3 "~" H 10050 1100 50  0001 C CNN
	1    10050 1100
	0    1    1    0   
$EndComp
$Comp
L power:GND #PWR?
U 1 1
P 10150 1100
F 0 "#PWR?" H 10150 850 50  0001 C CNN
F 1 "GND" H 10155 927 50  0000 C CNN
F 2 "" H 10150 1100 50  0001 C CNN
F 3 "" H 10150 1100 50  0001 C CNN
	1    10150 1100
	1    0    0    -1  
$EndComp
Text Label 10050 700  0    50   ~ 0
conn-c
Text Label 10050 900  0    50   ~ 0
conn-b
Wire Wire Line
	9800 1100 9950 1100
$Comp
L Device:C_Small C?
U 1 1
P 7100 4400
F 0 "C?" V 6871 4400 50  0001 C CNN
F 1 "C_Small" V 6962 4400 50  0001 C CNN
F 2 "" H 7100 4400 50  0001 C CNN
F 3 "~" H 7100 4400 50  0001 C CNN
	1    7100 4400
	0    1    1    0   
$EndComp
Wire Wire Line
	7000 4300 7200 4300
Wire Wire Line
	7200 4400 7200 4300
Connection ~ 7200 4300
Wire Wire Line
	7200 4300 7250 4300
Wire Wire Line
	7000 4500 7250 4500
Text Label 7000 4600 0    50   ~ 0
STROBE
$Comp
L Device:C_Small C?
U 1 1
P 7250 4700
F 0 "C?" V 7021 4700 50  0001 C CNN
F 1 "C_Small" V 7112 4700 50  0001 C CNN
F 2 "" H 7250 4700 50  0001 C CNN
F 3 "~" H 7250 4700 50  0001 C CNN
	1    7250 4700
	0    1    1    0   
$EndComp
$Comp
L power:GND #PWR?
U 1 1
P 7350 4700
F 0 "#PWR?" H 7350 4450 50  0001 C CNN
F 1 "GND" H 7355 4527 50  0000 C CNN
F 2 "" H 7350 4700 50  0001 C CNN
F 3 "" H 7350 4700 50  0001 C CNN
	1    7350 4700
	1    0    0    -1  
$EndComp
Text Label 7250 4300 0    50   ~ 0
conn-V
Text Label 7250 4500 0    50   ~ 0
conn-U
Wire Wire Line
	7000 4700 7150 4700
$Comp
L Device:C_Small C?
U 1 1
P 7100 5600
F 0 "C?" V 6871 5600 50  0001 C CNN
F 1 "C_Small" V 6962 5600 50  0001 C CNN
F 2 "" H 7100 5600 50  0001 C CNN
F 3 "~" H 7100 5600 50  0001 C CNN
	1    7100 5600
	0    1    1    0   
$EndComp
Wire Wire Line
	7000 5500 7200 5500
Wire Wire Line
	7200 5600 7200 5500
Connection ~ 7200 5500
Wire Wire Line
	7200 5500 7250 5500
Wire Wire Line
	7000 5700 7250 5700
Text Label 7000 5800 0    50   ~ 0
STROBE
$Comp
L Device:C_Small C?
U 1 1
P 7250 5900
F 0 "C?" V 7021 5900 50  0001 C CNN
F 1 "C_Small" V 7112 5900 50  0001 C CNN
F 2 "" H 7250 5900 50  0001 C CNN
F 3 "~" H 7250 5900 50  0001 C CNN
	1    7250 5900
	0    1    1    0   
$EndComp
$Comp
L power:GND #PWR?
U 1 1
P 7350 5900
F 0 "#PWR?" H 7350 5650 50  0001 C CNN
F 1 "GND" H 7355 5727 50  0000 C CNN
F 2 "" H 7350 5900 50  0001 C CNN
F 3 "" H 7350 5900 50  0001 C CNN
	1    7350 5900
	1    0    0    -1  
$EndComp
Text Label 7250 5500 0    50   ~ 0
conn-C
Text Label 7250 5700 0    50   ~ 0
conn-B
Wire Wire Line
	7000 5900 7150 5900
Text Label 5400 1200 2    50   ~ 0
sense2
Text Label 7000 4800 0    50   ~ 0
sense7
Text Label 8200 1200 2    50   ~ 0
sense12
Wire Wire Line
	1750 1250 2350 1250
Text Label 1750 1350 2    50   ~ 0
B119
Text Label 1750 1450 2    50   ~ 0
C117,C119
Wire Wire Line
	1750 1450 1750 1250
Text Label 1600 1000 2    50   ~ 0
B115,B117
Wire Wire Line
	1600 900  1600 1100
Connection ~ 2350 1250
Wire Wire Line
	2350 1250 2350 1200
$EndSCHEMATC
